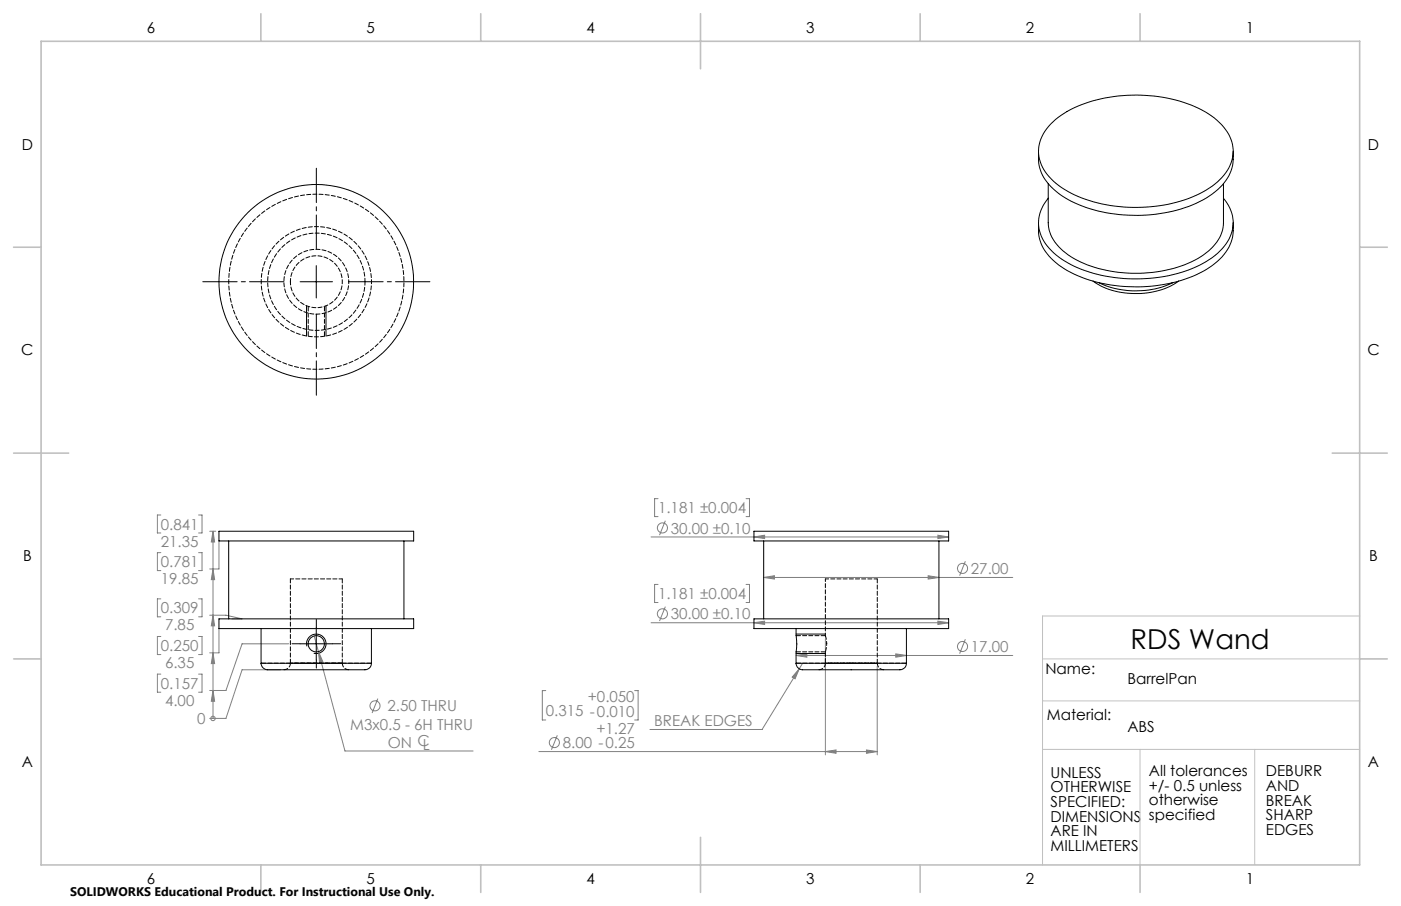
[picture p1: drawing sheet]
<svg xmlns="http://www.w3.org/2000/svg" width="432mm" height="279mm" viewBox="0 0 432 279" stroke-linecap="round" stroke-linejoin="round" font-family="sans-serif">
<g fill="none" stroke="#808080" stroke-width=".31">
<path d="M49.6 158.8h-1.1v5.6h1.1M61.2 158.8h1.1v5.6h-1.1M202.8 153.8h-1v5.5h1M229.9 153.8h1.1v5.5h-1.1M49.6 170.4h-1.1v5.6h1.1M61.2 170.4h1.1v5.6h-1.1M64.6 163.8h1.9M65.7 163.8v57.7M65.7 175.5l.4 3.3h-1zM65.7 163.8l.4 3.3h-1zM67.5 166.8v8.7h-2.9M200.7 165.6h91.7"/>
<path d="M205.1 160.6l-1.8 4.4M232.4 165.6l3.3-.5v1zM235.4 178.1l3.3-.5v1zM235.4 178.1h76.7M286.1 177.6l3.3 .5-3.3 .5zM289.1 165.1l3.3 .5-3.3 .5zM297.5 173.1l-1.7 4.4M49.6 184.7h-1.1v5.5h1.1M49.6 196.3h-1.1v5.6h1.1M61.2 184.7h1.1v5.5h-1.1M61.2 196.3h1.1v5.6h-1.1M64.6 189.7h5l5 1.2h-3.1"/>
<path d="M65.7 189.7l.4 3.3h-1zM67.5 193.9v7.4h-2.9M89 198.5h-14.4l-5 14.4h-5M96.8 196.1l1.3 4.8M200.7 192.1h91.7M202.8 180.2h-1v5.6h1M205.1 187.1l-1.8 4.4M229.9 180.2h1.1v5.6h-1.1M232.4 192.1l3.3-.5v1zM254.4 197.1v35.7M289.1 191.6l3.3 .5-3.3 .5zM297.5 197.1l-1.7 4.5"/>
<path d="M49.6 207.9h-1.1v5.6h1.1M61.2 207.9h1.1v5.6h-1.1M65.7 212.9l.4 3.4h-1zM65.7 201.3l.4 3.3h-1zM86.5 206.6h-11.9l-5 14.9h-5M98.1 200.9l1.4 3.1-1 .3zM98.1 200.9l8.2 30.7h39.5M116.5 215.4l-1.8 4.5M168.2 213h-1.1v9h1.1M195.6 213h1.1v9h-1.1M245.4 202.1l3.3-.5v1.1zM245.4 202.1h66.7"/>
<path d="M246.3 206.2l-1.3 3.1-.8-.5zM246.3 206.2l-11.4 18.8h-34.6M247.4 204.5l-1.1 1.7M270.4 205.5v27.3M276.1 201.6l3.3 .5-3.3 .6zM65.7 221.5h.1M166.1 231.8h104.3M171.8 226.8l-1.8 4.4M254.4 231.8l3.3-.5v1zM267.1 231.3l3.3 .5-3.3 .5z"/>
<circle cx="204.2" cy="162.8" r="1.55"/>
<circle cx="296.7" cy="175.3" r="1.55"/>
<circle cx="204.2" cy="189.3" r="1.55"/>
<circle cx="296.6" cy="199.4" r="1.56"/>
<circle cx="115.6" cy="217.7" r="1.56"/>
<circle cx="65.6" cy="221.6" r=".68"/>
<circle cx="170.9" cy="229" r="1.56"/>
</g>
<path d="M92.5 86.9h10M94.5 94.3v9.3M97.5 81.9v10M100.5 94.3v9.3M92.5 198.5h10M94.6 199.3a2.99 2.99 0 0 1 2.6-3.7 2.99 2.99 0 0 1 3.3 3.2 2.99 2.99 0 0 1-3.8 2.6M97.5 193.5v10.1M245.4 195.5h9M245.4 201.5h9" fill="none" stroke="#000" stroke-width=".31"/>
<path d="M419.1 190h-97.8v76.7M321.3 203.2h97.8M321.3 216.1h97.8M321.3 231.1h97.8M351.4 231.1v35.6M386.7 231.1v35.6" fill="none" stroke="#c0c0c0" stroke-width=".31"/>
<g fill="none" stroke="#c0c0c0" stroke-width=".5">
<path d="M12.7 12.7h406.4v254h-406.4zM80.4 4.2v8.5M148.2 4.2v8.5M215.9 4.2v17M283.6 4.2v8.5M351.4 4.2v8.5M4.2 76.2h8.5M419.1 76.2h8.5M4.2 139.7h17M410.6 139.7h17M4.2 203.2h8.5M419.1 203.2h8.5"/>
<path d="M215.9 258.2v17M80.4 266.7v8.5M148.2 266.7v8.5M283.6 266.7v8.5M351.4 266.7v8.5"/>
</g>
<path d="M92.5 198.5h-2.5M97.5 193.5v-2.5M102.5 198.5h2.5M97.5 203.5v2.5" fill="none" stroke="#000" stroke-width=".31" stroke-dasharray="15.2 1.3 1.3 1.3"/>
<path d="M97.5 76.9v-25M87.5 86.9h-25M97.5 96.9v25M107.5 86.9h25" fill="none" stroke="#000" stroke-width=".31" stroke-dasharray="15.2 1.3 1.3 1.3" stroke-dashoffset="4.6"/>
<g fill="#808080">
<path d="M65.7 212.9l.4 3.4h-1zM65.7 201.3l.4 3.3h-1zM65.7 189.7l.4 3.3h-1zM65.7 175.5l.4 3.3h-1zM65.7 163.8l.4 3.3h-1z"/>
<path d="M276.1 201.6l3.3 .5-3.3 .6zM245.4 202.1l3.3-.5v1.1z"/>
<path d="M98.1 200.9l.4 3.4 1-.3zM254.4 231.8l3.3-.5v1zM267.1 231.3l3.3 .5-3.3 .5zM232.4 192.1l3.3-.5v1zM289.1 191.6l3.3 .5-3.3 .5zM232.4 165.6l3.3-.5v1zM289.1 165.1l3.3 .5-3.3 .5zM235.4 178.1l3.3-.5v1zM286.1 177.6l3.3 .5-3.3 .5zM246.3 206.2l-2.1 2.6 .8 .5z"/>
</g>
<g fill="none" stroke="#000" stroke-width=".31">
<path d="M323.8 38.2a35.2 35.2 0 0 1 22.3-8.7 43.1 43.1 0 0 1 27.3 6.2 13.9 13.9 0 0 1 6.7 11.3 14.9 14.9 0 0 1-8.3 11.6 47.1 47.1 0 0 1-34.7 3.7 26.1 26.1 0 0 1-15.4-10 11.1 11.1 0 0 1 2.1-14.1zM320.1 46.6v2.5a13.3 13.3 0 0 0 6.2 10.6 42.8 42.8 0 0 0 28.5 6.5 35.3 35.3 0 0 0 21.2-8.3 12.5 12.5 0 0 0 4.1-8.8v-2.5M323.1 56.7v12a12.9 12.9 0 0 0 7 10.5 41.6 41.6 0 0 0 30.3 3.9 24 24 0 0 0 15.1-9.2l1.1-2.2 .4-2.2 .1-12.8M320.1 68.7v2.5a13.3 13.3 0 0 0 6.2 10.5 42.8 42.8 0 0 0 28.5 6.6 36.7 36.7 0 0 0 20.4-7.7 12.8 12.8 0 0 0 4.9-9.4v-2.5M323.1 61.1a11.1 11.1 0 0 0 .9 16.2 34.2 34.2 0 0 0 21.1 8.5 43.4 43.4 0 0 0 28.5-6.4 13.7 13.7 0 0 0 6.5-11.2 12.2 12.2 0 0 0-3-7.1M336.9 86.7a24.7 24.7 0 0 0 22.1 2.3l2.4-1.1 1.9-1.2M338.7 87.2a26.7 26.7 0 0 0 22.8 0M67.5 163.8h60v3h-60zM70.5 166.8v24.1M124.5 166.8v24.1M232.4 163.8h60v3h-60zM235.4 166.8v24.1"/>
<path d="M289.4 166.8v24.1M67.5 190.9h60v3h-60zM80.5 193.9v10.6M114.5 193.9v10.6M232.4 190.9h60v3h-60zM245.4 193.9l.2 4.5-.2 6.1M279.4 193.9v10.6M80.5 204.5a2.59 2.59 0 0 0 3.4 2.1h27.8a2.27 2.27 0 0 0 2.8-2.1M80.5 204.5h34M245.4 204.5a2.65 2.65 0 0 0 3.4 2.1h28.1a2.15 2.15 0 0 0 2.5-2.1M245.4 204.5h34"/>
<circle cx="97.5" cy="86.9" r="30"/>
<circle cx="97.5" cy="198.5" r="2.51"/>
</g>
<path d="M254.4 196h-9M254.5 196.2l-.1-.2a8 8 0 0 1 0 5M105.5 204.5h-16h16M245.4 201h9M262.4 204.5h-8h16h-8" fill="none" stroke="#000" stroke-width=".31" stroke-dasharray="1.3 .6" stroke-dashoffset="-.1"/>
<path d="M89.5 86.9a8 8 0 0 0 11.8 7 8 8 0 0 0 .6-13.7 8 8 0 0 0-12.4 6v.7M89.5 178.5h16M254.4 178.5h16" fill="none" stroke="#000" stroke-width=".31" stroke-dasharray="1.3 .6" stroke-dashoffset=".3"/>
<path d="M89.5 178.5v26M245.6 198.5v.2M254.8 198.5v-.2M89.5 204.5a2 2 0 0 1-2 2M105.5 204.5v-26M107.5 206.5a2 2 0 0 1-2-2M254.4 204.5a2 2 0 0 1-2 2M270.4 204.5v-26M272.4 206.5a2 2 0 0 1-2-2" fill="none" stroke="#000" stroke-width=".31" stroke-dasharray="1.3 .6"/>
<path d="M95 94.5v9.2M100 103.7v-9.2M114.5 204.5h-34M254.4 201v3.5M279.4 204.5h-34" fill="none" stroke="#000" stroke-width=".31" stroke-dasharray="1.3 .6" stroke-dashoffset="-.2"/>
<path d="M254.4 178.5v17.5" fill="none" stroke="#000" stroke-width=".31" stroke-dasharray="1.3 .6" stroke-dashoffset=".5"/>
<path d="M70.5 86.9a27 27 0 0 0 39.7 23.8 27 27 0 0 0 2.3-46.3 27 27 0 0 0-41.9 19.8l-.1 2.7M80.5 86.9a17 17 0 0 0 25.2 14.9 17 17 0 0 0 .9-29.3 17 17 0 0 0-26.1 13.3v1.1" fill="none" stroke="#000" stroke-width=".31" stroke-dasharray="1.3 .6" stroke-dashoffset=".6"/>
<path d="M112.5 86.9a15 15 0 0 1-22.2 13.1 15 15 0 0 1-.9-25.8 15 15 0 0 1 23.1 11.7v1" fill="none" stroke="#000" stroke-width=".31" stroke-dasharray="1.3 .6" stroke-dashoffset=".2"/>
<path d="M107.5 86.9a10 10 0 0 0-14.8-8.8 10 10 0 0 0-.7 17.2 10 10 0 0 0 15.5-7.6v-.8" fill="none" stroke="#000" stroke-width=".31" stroke-dasharray="1.3 .6" stroke-dashoffset=".7"/>
<text font-size="8.5" x="348.5" y="200.2">RDS Wand</text>
<g font-size="4.7">
<text x="45.3" y="10.1">6</text>
<text x="113" y="10.1">5</text>
<text x="180.7" y="10.1">4</text>
<text x="248.5" y="10.1">3</text>
<text x="316.2" y="10.1">2</text>
<text x="383.9" y="10.1">1</text>
<text x="6.7" y="46.1">D</text>
<text x="421.6" y="46.1">D</text>
<text x="6.6" y="109.6">C</text>
<text x="421.5" y="109.6">C</text>
<text x="7.1" y="173.1">B</text>
<text x="422" y="173.1">B</text>
<text x="322.2" y="207.7">Name:</text>
<text x="347.5" y="211.1">BarrelPan</text>
<text x="322.7" y="221.9">Material:</text>
<text x="347.5" y="225.9">ABS</text>
<text x="6.7" y="236.6">A</text>
<text x="323.8" y="239.8">UNLESS</text>
<text x="354.1" y="239.4">All tolerances</text>
<text x="390.2" y="239.4">DEBURR</text>
<text x="421.6" y="236.6">A</text>
<text x="323.8" y="244.3">OTHERWISE</text>
<text x="354.1" y="243.9">+/- 0.5 unless</text>
<text x="390.2" y="243.9">AND</text>
<text x="323.8" y="248.8">SPECIFIED:</text>
<text x="354.1" y="248.4">otherwise</text>
<text x="390.2" y="248.4">BREAK</text>
<text x="323.8" y="253.4">DIMENSIONS</text>
<text x="323.8" y="257.9">ARE IN</text>
<text x="354.1" y="252.9">specified</text>
<text x="390.2" y="252.9">SHARP</text>
<text x="390.2" y="257.5">EDGES</text>
<text x="323.8" y="262.4">MILLIMETERS</text>
<text x="45.3" y="272.6">6</text>
<text x="113" y="272.6">5</text>
<text x="180.7" y="272.6">4</text>
<text x="248.5" y="272.6">3</text>
<text x="316.2" y="272.6">2</text>
<text x="383.9" y="272.6">1</text>
</g>
<g font-size="4.7" fill="#808080">
<text x="202.8" y="158.3">1.181 ±0.004</text>
<text x="49.6" y="163.3">0.841</text>
<text x="206.8" y="164.6">30.00 ±0.10</text>
<text x="49.6" y="168.6">21.35</text>
<text x="49.6" y="174.9">0.781</text>
<text x="299.2" y="177">27.00</text>
<text x="49.6" y="180.2">19.85</text>
<text x="202.8" y="184.8">1.181 ±0.004</text>
<text x="49.6" y="189.2">0.309</text>
<text x="206.8" y="191">30.00 ±0.10</text>
<text x="50.9" y="194.4">7.85</text>
<text x="49.6" y="200.8">0.250</text>
<text x="299.2" y="201.1">17.00</text>
<text x="50.9" y="206">6.35</text>
<text x="49.6" y="212.4">0.157</text>
<text x="50.9" y="217.7">4.00</text>
<text x="119.5" y="219.4">2.50 THRU</text>
<text x="168.2" y="220.9">0.315 -0.010</text>
<text x="181.2" y="216.5">+0.050</text>
<text x="60.8" y="223.3">0</text>
<text x="108" y="225">M3x0.5 - 6H THRU</text>
<text x="183.8" y="226.2">+1.27</text>
<text x="201.6" y="223.9">BREAK EDGES</text>
<text x="119.5" y="230.5">ON CL</text>
<text x="173.5" y="230.8">8.00 -0.25</text>
</g>
<text font-size="3.8" x="21.6" y="276.3">SOLIDWORKS Educational Product. For Instructional Use Only.</text>
</svg>
